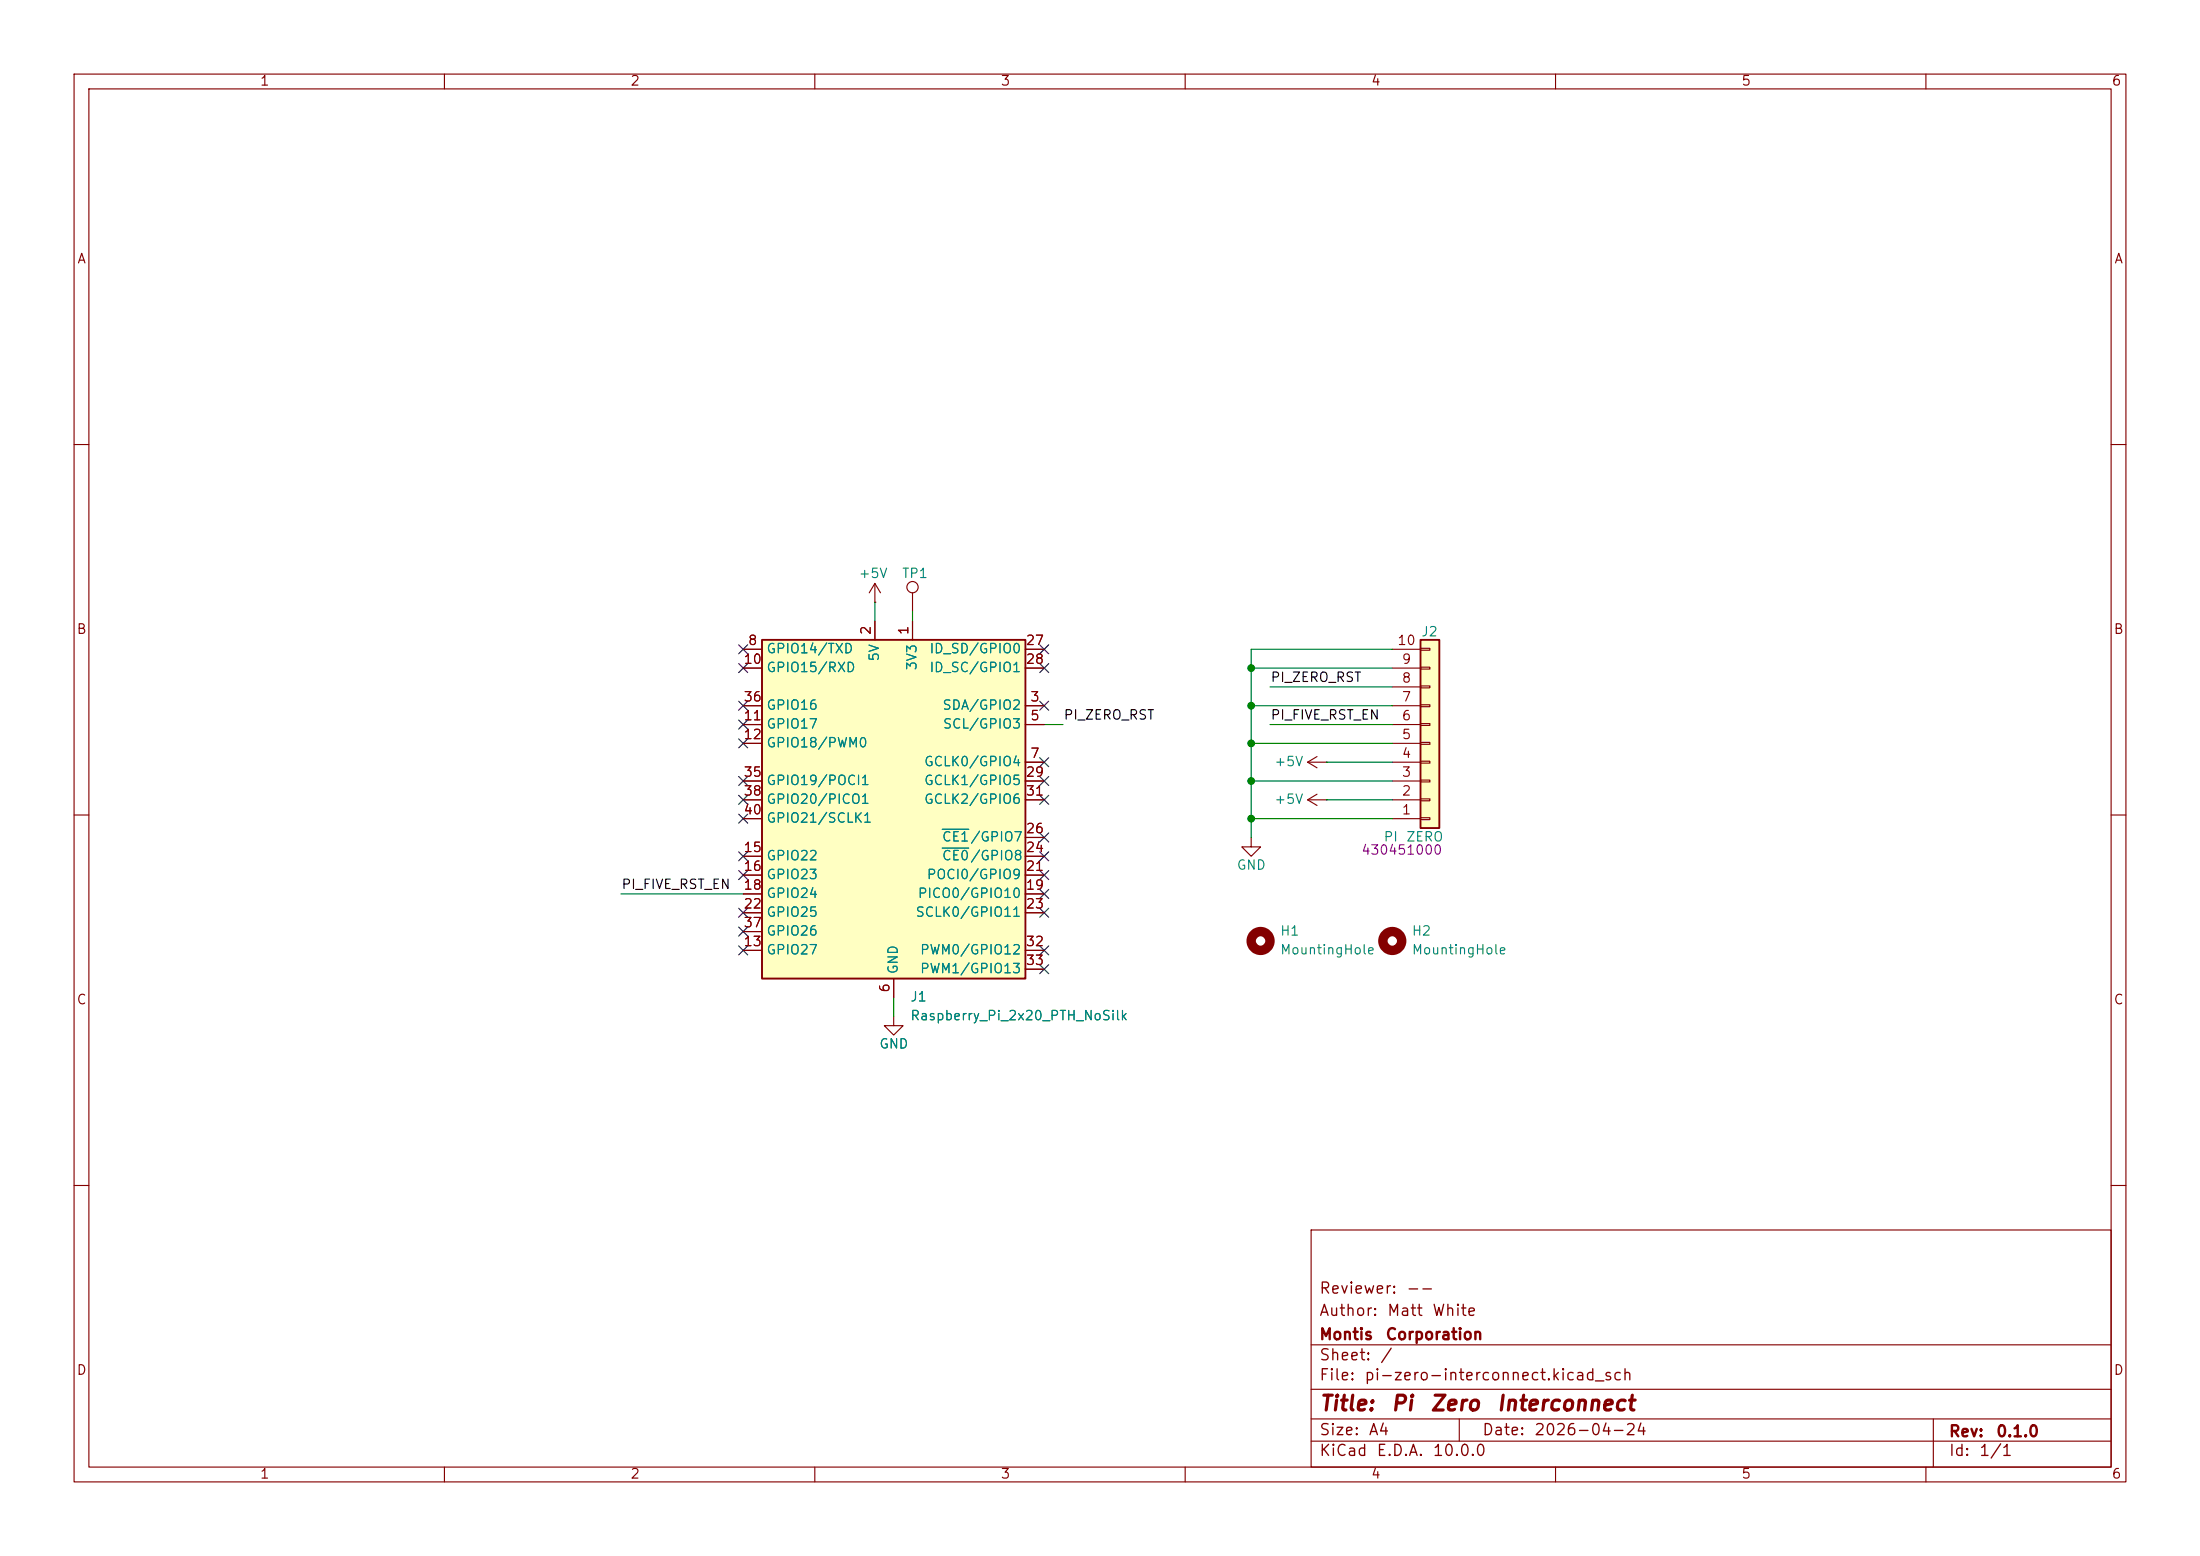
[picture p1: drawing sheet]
(kicad_sch
 (version 20260306)
 (generator "eeschema")
 (generator_version "10.0")
 (paper "A4")
 (title_block
  (title "Pi Zero Interconnect")
  (date "2026-04-24")
  (rev "${REV}")
  (company "Montis Corporation")
  (comment 1 "Author: Matt White")
  (comment 2 "Reviewer: --"))
 (lib_symbols
  (symbol "Connector:TestPoint"
   (pin_numbers (hide yes))
   (pin_names
    (offset 0.762) (hide yes)) (exclude_from_sim no) (in_bom yes) (on_board yes)
   (in_pos_files yes)
   (duplicate_pin_numbers_are_jumpers no)
   (property "Reference" "TP" (at 0 6.858 0) (show_name no) (do_not_autoplace no) (effects (font (size 1.27 1.27))))
   (property "Value" "TestPoint" (at 0 5.08 0) (show_name no) (do_not_autoplace no) (effects (font (size 1.27 1.27))))
   (property "Footprint" "" (at 5.08 0 0) (show_name no) (do_not_autoplace no) (hide yes) (effects (font (size 1.27 1.27))))
   (property "Datasheet" "" (at 5.08 0 0) (show_name no) (do_not_autoplace no) (hide yes) (effects (font (size 1.27 1.27))))
   (property "Description" "test point" (at 0 0 0) (show_name no) (do_not_autoplace no) (hide yes) (effects (font (size 1.27 1.27))))
   (symbol "TestPoint_0_1"
    (circle (center 0 3.302) (radius 0.762) (stroke (width 0) (type default)) (fill (type none))))
   (symbol "TestPoint_1_1"
    (pin passive line (at 0 0 90) (length 2.54) (name "1" (effects (font (size 1.27 1.27)))) (number "1" (effects (font (size 1.27 1.27))))))
   (embedded_fonts no))
  (symbol "Connector_Generic:Conn_01x10"
   (pin_names
    (offset 1.016) (hide yes)) (exclude_from_sim no) (in_bom yes) (on_board yes)
   (in_pos_files yes)
   (duplicate_pin_numbers_are_jumpers no)
   (property "Reference" "J" (at 0 12.7 0) (show_name no) (do_not_autoplace no) (effects (font (size 1.27 1.27))))
   (property "Value" "Conn_01x10" (at 0 -15.24 0) (show_name no) (do_not_autoplace no) (effects (font (size 1.27 1.27))))
   (property "Footprint" "" (at 0 0 0) (show_name no) (do_not_autoplace no) (hide yes) (effects (font (size 1.27 1.27))))
   (property "Datasheet" "" (at 0 0 0) (show_name no) (do_not_autoplace no) (hide yes) (effects (font (size 1.27 1.27))))
   (property "Description" "Generic connector, single row, 01x10, script generated (kicad-library-utils/schlib/autogen/connector/)" (at 0 0 0) (show_name no) (do_not_autoplace no) (hide yes) (effects (font (size 1.27 1.27))))
   (symbol "Conn_01x10_1_1"
    (rectangle (start -1.27 11.43) (end 1.27 -13.97) (stroke (width 0.254) (type default)) (fill (type background)))
    (rectangle (start -1.27 10.287) (end 0 10.033) (stroke (width 0.1524) (type default)) (fill (type none)))
    (rectangle (start -1.27 7.747) (end 0 7.493) (stroke (width 0.1524) (type default)) (fill (type none)))
    (rectangle (start -1.27 5.207) (end 0 4.953) (stroke (width 0.1524) (type default)) (fill (type none)))
    (rectangle (start -1.27 2.667) (end 0 2.413) (stroke (width 0.1524) (type default)) (fill (type none)))
    (rectangle (start -1.27 0.127) (end 0 -0.127) (stroke (width 0.1524) (type default)) (fill (type none)))
    (rectangle (start -1.27 -2.413) (end 0 -2.667) (stroke (width 0.1524) (type default)) (fill (type none)))
    (rectangle (start -1.27 -4.953) (end 0 -5.207) (stroke (width 0.1524) (type default)) (fill (type none)))
    (rectangle (start -1.27 -7.493) (end 0 -7.747) (stroke (width 0.1524) (type default)) (fill (type none)))
    (rectangle (start -1.27 -10.033) (end 0 -10.287) (stroke (width 0.1524) (type default)) (fill (type none)))
    (rectangle (start -1.27 -12.573) (end 0 -12.827) (stroke (width 0.1524) (type default)) (fill (type none)))
    (pin passive line (at -5.08 10.16 0) (length 3.81) (name "Pin_1" (effects (font (size 1.27 1.27)))) (number "1" (effects (font (size 1.27 1.27)))))
    (pin passive line (at -5.08 7.62 0) (length 3.81) (name "Pin_2" (effects (font (size 1.27 1.27)))) (number "2" (effects (font (size 1.27 1.27)))))
    (pin passive line (at -5.08 5.08 0) (length 3.81) (name "Pin_3" (effects (font (size 1.27 1.27)))) (number "3" (effects (font (size 1.27 1.27)))))
    (pin passive line (at -5.08 2.54 0) (length 3.81) (name "Pin_4" (effects (font (size 1.27 1.27)))) (number "4" (effects (font (size 1.27 1.27)))))
    (pin passive line (at -5.08 0 0) (length 3.81) (name "Pin_5" (effects (font (size 1.27 1.27)))) (number "5" (effects (font (size 1.27 1.27)))))
    (pin passive line (at -5.08 -2.54 0) (length 3.81) (name "Pin_6" (effects (font (size 1.27 1.27)))) (number "6" (effects (font (size 1.27 1.27)))))
    (pin passive line (at -5.08 -5.08 0) (length 3.81) (name "Pin_7" (effects (font (size 1.27 1.27)))) (number "7" (effects (font (size 1.27 1.27)))))
    (pin passive line (at -5.08 -7.62 0) (length 3.81) (name "Pin_8" (effects (font (size 1.27 1.27)))) (number "8" (effects (font (size 1.27 1.27)))))
    (pin passive line (at -5.08 -10.16 0) (length 3.81) (name "Pin_9" (effects (font (size 1.27 1.27)))) (number "9" (effects (font (size 1.27 1.27)))))
    (pin passive line (at -5.08 -12.7 0) (length 3.81) (name "Pin_10" (effects (font (size 1.27 1.27)))) (number "10" (effects (font (size 1.27 1.27))))))
   (embedded_fonts no))
  (symbol "Mechanical:MountingHole"
   (pin_names
    (offset 1.016)) (exclude_from_sim no) (in_bom no) (on_board yes)
   (in_pos_files yes)
   (duplicate_pin_numbers_are_jumpers no)
   (property "Reference" "H" (at 0 5.08 0) (show_name no) (do_not_autoplace no) (effects (font (size 1.27 1.27))))
   (property "Value" "MountingHole" (at 0 3.175 0) (show_name no) (do_not_autoplace no) (effects (font (size 1.27 1.27))))
   (property "Footprint" "" (at 0 0 0) (show_name no) (do_not_autoplace no) (hide yes) (effects (font (size 1.27 1.27))))
   (property "Datasheet" "" (at 0 0 0) (show_name no) (do_not_autoplace no) (hide yes) (effects (font (size 1.27 1.27))))
   (property "Description" "Mounting Hole without connection" (at 0 0 0) (show_name no) (do_not_autoplace no) (hide yes) (effects (font (size 1.27 1.27))))
   (symbol "MountingHole_0_1"
    (circle (center 0 0) (radius 1.27) (stroke (width 1.27) (type default)) (fill (type none))))
   (embedded_fonts no))
  (symbol "PCM_SparkFun-Connector:Raspberry_Pi_2x20_PTH_NoSilk" (exclude_from_sim no) (in_bom yes) (on_board yes)
   (in_pos_files yes)
   (duplicate_pin_numbers_are_jumpers no)
   (property "Reference" "J" (at -17.78 25.4 0) (show_name no) (do_not_autoplace no) (effects (font (size 1.27 1.27)) (justify left bottom)))
   (property "Value" "Raspberry_Pi_2x20_PTH_NoSilk" (at 5.08 -22.86 0) (show_name no) (do_not_autoplace no) (effects (font (size 1.27 1.27)) (justify left top)))
   (property "Footprint" "PCM_SparkFun-Connector:2x20_Shrouded_NoSilk" (at 0 -44.45 0) (show_name no) (do_not_autoplace no) (hide yes) (effects (font (size 1.27 1.27))))
   (property "Datasheet" "https://www.raspberrypi.org/documentation/hardware/raspberrypi/schematics/rpi_SCH_3bplus_1p0_reduced.pdf" (at 0 -35.56 0) (show_name no) (do_not_autoplace no) (hide yes) (effects (font (size 1.27 1.27))))
   (property "Description" "SparkFun header for Raspberry Pi" (at 0 -38.1 0) (show_name no) (do_not_autoplace no) (hide yes) (effects (font (size 1.27 1.27))))
   (property "PROD_ID" "CONN-12263" (at 0 -40.64 0) (show_name no) (do_not_autoplace no) (hide yes) (effects (font (size 1.27 1.27))))
   (property "SF_ID" "PRT-13054" (at 0 -43.18 0) (show_name no) (do_not_autoplace no) (hide yes) (effects (font (size 1.27 1.27))))
   (symbol "Raspberry_Pi_2x20_PTH_NoSilk_0_1"
    (rectangle (start -17.78 24.13) (end 17.78 -21.59) (stroke (width 0.254) (type default)) (fill (type background))))
   (symbol "Raspberry_Pi_2x20_PTH_NoSilk_1_1"
    (pin power_in line (at 2.54 26.67 270) (length 2.54) (name "3V3" (effects (font (size 1.27 1.27)))) (number "1" (effects (font (size 1.27 1.27)))))
    (pin power_in line (at -2.54 26.67 270) (length 2.54) (name "5V" (effects (font (size 1.27 1.27)))) (number "2" (effects (font (size 1.27 1.27)))))
    (pin bidirectional line (at 20.32 15.24 180) (length 2.54) (name "SDA/GPIO2" (effects (font (size 1.27 1.27)))) (number "3" (effects (font (size 1.27 1.27)))))
    (pin passive line (at -2.54 26.67 270) (length 2.54) (hide yes) (name "5V" (effects (font (size 1.27 1.27)))) (number "4" (effects (font (size 1.27 1.27)))))
    (pin bidirectional line (at 20.32 12.7 180) (length 2.54) (name "SCL/GPIO3" (effects (font (size 1.27 1.27)))) (number "5" (effects (font (size 1.27 1.27)))))
    (pin power_in line (at 0 -24.13 90) (length 2.54) (name "GND" (effects (font (size 1.27 1.27)))) (number "6" (effects (font (size 1.27 1.27)))))
    (pin bidirectional line (at 20.32 7.62 180) (length 2.54) (name "GCLK0/GPIO4" (effects (font (size 1.27 1.27)))) (number "7" (effects (font (size 1.27 1.27)))))
    (pin bidirectional line (at -20.32 22.86 0) (length 2.54) (name "GPIO14/TXD" (effects (font (size 1.27 1.27)))) (number "8" (effects (font (size 1.27 1.27)))))
    (pin passive line (at 0 -24.13 90) (length 2.54) (hide yes) (name "GND" (effects (font (size 1.27 1.27)))) (number "9" (effects (font (size 1.27 1.27)))))
    (pin bidirectional line (at -20.32 20.32 0) (length 2.54) (name "GPIO15/RXD" (effects (font (size 1.27 1.27)))) (number "10" (effects (font (size 1.27 1.27)))))
    (pin bidirectional line (at -20.32 12.7 0) (length 2.54) (name "GPIO17" (effects (font (size 1.27 1.27)))) (number "11" (effects (font (size 1.27 1.27)))))
    (pin bidirectional line (at -20.32 10.16 0) (length 2.54) (name "GPIO18/PWM0" (effects (font (size 1.27 1.27)))) (number "12" (effects (font (size 1.27 1.27)))))
    (pin bidirectional line (at -20.32 -17.78 0) (length 2.54) (name "GPIO27" (effects (font (size 1.27 1.27)))) (number "13" (effects (font (size 1.27 1.27)))))
    (pin passive line (at 0 -24.13 90) (length 2.54) (hide yes) (name "GND" (effects (font (size 1.27 1.27)))) (number "14" (effects (font (size 1.27 1.27)))))
    (pin bidirectional line (at -20.32 -5.08 0) (length 2.54) (name "GPIO22" (effects (font (size 1.27 1.27)))) (number "15" (effects (font (size 1.27 1.27)))))
    (pin bidirectional line (at -20.32 -7.62 0) (length 2.54) (name "GPIO23" (effects (font (size 1.27 1.27)))) (number "16" (effects (font (size 1.27 1.27)))))
    (pin passive line (at 2.54 26.67 270) (length 2.54) (hide yes) (name "3V3" (effects (font (size 1.27 1.27)))) (number "17" (effects (font (size 1.27 1.27)))))
    (pin bidirectional line (at -20.32 -10.16 0) (length 2.54) (name "GPIO24" (effects (font (size 1.27 1.27)))) (number "18" (effects (font (size 1.27 1.27)))))
    (pin bidirectional line (at 20.32 -10.16 180) (length 2.54) (name "PICO0/GPIO10" (effects (font (size 1.27 1.27)))) (number "19" (effects (font (size 1.27 1.27)))))
    (pin passive line (at 0 -24.13 90) (length 2.54) (hide yes) (name "GND" (effects (font (size 1.27 1.27)))) (number "20" (effects (font (size 1.27 1.27)))))
    (pin bidirectional line (at 20.32 -7.62 180) (length 2.54) (name "POCI0/GPIO9" (effects (font (size 1.27 1.27)))) (number "21" (effects (font (size 1.27 1.27)))))
    (pin bidirectional line (at -20.32 -12.7 0) (length 2.54) (name "GPIO25" (effects (font (size 1.27 1.27)))) (number "22" (effects (font (size 1.27 1.27)))))
    (pin bidirectional line (at 20.32 -12.7 180) (length 2.54) (name "SCLK0/GPIO11" (effects (font (size 1.27 1.27)))) (number "23" (effects (font (size 1.27 1.27)))))
    (pin bidirectional line (at 20.32 -5.08 180) (length 2.54) (name "~{CE0}/GPIO8" (effects (font (size 1.27 1.27)))) (number "24" (effects (font (size 1.27 1.27)))))
    (pin passive line (at 0 -24.13 90) (length 2.54) (hide yes) (name "GND" (effects (font (size 1.27 1.27)))) (number "25" (effects (font (size 1.27 1.27)))))
    (pin bidirectional line (at 20.32 -2.54 180) (length 2.54) (name "~{CE1}/GPIO7" (effects (font (size 1.27 1.27)))) (number "26" (effects (font (size 1.27 1.27)))))
    (pin bidirectional line (at 20.32 22.86 180) (length 2.54) (name "ID_SD/GPIO0" (effects (font (size 1.27 1.27)))) (number "27" (effects (font (size 1.27 1.27)))))
    (pin bidirectional line (at 20.32 20.32 180) (length 2.54) (name "ID_SC/GPIO1" (effects (font (size 1.27 1.27)))) (number "28" (effects (font (size 1.27 1.27)))))
    (pin bidirectional line (at 20.32 5.08 180) (length 2.54) (name "GCLK1/GPIO5" (effects (font (size 1.27 1.27)))) (number "29" (effects (font (size 1.27 1.27)))))
    (pin passive line (at 0 -24.13 90) (length 2.54) (hide yes) (name "GND" (effects (font (size 1.27 1.27)))) (number "30" (effects (font (size 1.27 1.27)))))
    (pin bidirectional line (at 20.32 2.54 180) (length 2.54) (name "GCLK2/GPIO6" (effects (font (size 1.27 1.27)))) (number "31" (effects (font (size 1.27 1.27)))))
    (pin bidirectional line (at 20.32 -17.78 180) (length 2.54) (name "PWM0/GPIO12" (effects (font (size 1.27 1.27)))) (number "32" (effects (font (size 1.27 1.27)))))
    (pin bidirectional line (at 20.32 -20.32 180) (length 2.54) (name "PWM1/GPIO13" (effects (font (size 1.27 1.27)))) (number "33" (effects (font (size 1.27 1.27)))))
    (pin passive line (at 0 -24.13 90) (length 2.54) (hide yes) (name "GND" (effects (font (size 1.27 1.27)))) (number "34" (effects (font (size 1.27 1.27)))))
    (pin bidirectional line (at -20.32 5.08 0) (length 2.54) (name "GPIO19/POCI1" (effects (font (size 1.27 1.27)))) (number "35" (effects (font (size 1.27 1.27)))))
    (pin bidirectional line (at -20.32 15.24 0) (length 2.54) (name "GPIO16" (effects (font (size 1.27 1.27)))) (number "36" (effects (font (size 1.27 1.27)))))
    (pin bidirectional line (at -20.32 -15.24 0) (length 2.54) (name "GPIO26" (effects (font (size 1.27 1.27)))) (number "37" (effects (font (size 1.27 1.27)))))
    (pin bidirectional line (at -20.32 2.54 0) (length 2.54) (name "GPIO20/PICO1" (effects (font (size 1.27 1.27)))) (number "38" (effects (font (size 1.27 1.27)))))
    (pin passive line (at 0 -24.13 90) (length 2.54) (hide yes) (name "GND" (effects (font (size 1.27 1.27)))) (number "39" (effects (font (size 1.27 1.27)))))
    (pin bidirectional line (at -20.32 0 0) (length 2.54) (name "GPIO21/SCLK1" (effects (font (size 1.27 1.27)))) (number "40" (effects (font (size 1.27 1.27))))))
   (embedded_fonts no))
  (symbol "PCM_SparkFun-PowerSymbol:GND"
   (power global)
   (pin_names
    (offset 0)) (exclude_from_sim no) (in_bom yes) (on_board yes)
   (in_pos_files yes)
   (duplicate_pin_numbers_are_jumpers no)
   (property "Reference" "#PWR" (at 0 -6.35 0) (show_name no) (do_not_autoplace no) (hide yes) (effects (font (size 1.27 1.27))))
   (property "Value" "GND" (at 0 -3.81 0) (show_name no) (do_not_autoplace yes) (effects (font (size 1.27 1.27))))
   (property "Footprint" "" (at 0 0 0) (show_name no) (do_not_autoplace no) (hide yes) (effects (font (size 1.27 1.27))))
   (property "Datasheet" "" (at 0 0 0) (show_name no) (do_not_autoplace no) (hide yes) (effects (font (size 1.27 1.27))))
   (property "Description" "Power symbol creates a global label with name \"GND\" , ground" (at 0 -8.89 0) (show_name no) (do_not_autoplace no) (hide yes) (effects (font (size 1.27 1.27))))
   (symbol "GND_0_1"
    (polyline (pts (xy 0 0) (xy 0 -1.27) (xy 1.27 -1.27) (xy 0 -2.54) (xy -1.27 -1.27) (xy 0 -1.27)) (stroke (width 0) (type default)) (fill (type none))))
   (symbol "GND_1_1"
    (pin power_in line (at 0 0 270) (length 0) (hide yes) (name "GND" (effects (font (size 1.27 1.27)))) (number "1" (effects (font (size 1.27 1.27))))))
   (embedded_fonts no))
  (symbol "power:+5V"
   (power global)
   (pin_numbers (hide yes))
   (pin_names
    (offset 0) (hide yes)) (exclude_from_sim no) (in_bom yes) (on_board yes)
   (in_pos_files yes)
   (duplicate_pin_numbers_are_jumpers no)
   (property "Reference" "#PWR" (at 0 -3.81 0) (show_name no) (do_not_autoplace no) (hide yes) (effects (font (size 1.27 1.27))))
   (property "Value" "+5V" (at 0 3.556 0) (show_name no) (do_not_autoplace no) (effects (font (size 1.27 1.27))))
   (property "Footprint" "" (at 0 0 0) (show_name no) (do_not_autoplace no) (hide yes) (effects (font (size 1.27 1.27))))
   (property "Datasheet" "" (at 0 0 0) (show_name no) (do_not_autoplace no) (hide yes) (effects (font (size 1.27 1.27))))
   (property "Description" "Power symbol creates a global label with name \"+5V\"" (at 0 0 0) (show_name no) (do_not_autoplace no) (hide yes) (effects (font (size 1.27 1.27))))
   (symbol "+5V_0_1"
    (polyline (pts (xy -0.762 1.27) (xy 0 2.54)) (stroke (width 0) (type default)) (fill (type none)))
    (polyline (pts (xy 0 2.54) (xy 0.762 1.27)) (stroke (width 0) (type default)) (fill (type none)))
    (polyline (pts (xy 0 0) (xy 0 2.54)) (stroke (width 0) (type default)) (fill (type none))))
   (symbol "+5V_1_1"
    (pin power_in line (at 0 0 90) (length 0) (name "" (effects (font (size 1.27 1.27)))) (number "1" (effects (font (size 1.27 1.27))))))
   (embedded_fonts no)))
 (junction
  (at 168.91 95.25)
  (diameter 0)
  (color 0 0 0 0))
 (junction
  (at 168.91 105.41)
  (diameter 0)
  (color 0 0 0 0))
 (junction
  (at 168.91 90.17)
  (diameter 0)
  (color 0 0 0 0))
 (junction
  (at 168.91 100.33)
  (diameter 0)
  (color 0 0 0 0))
 (junction
  (at 168.91 110.49)
  (diameter 0)
  (color 0 0 0 0))
 (no_connect
  (at 100.33 95.25))
 (no_connect
  (at 140.97 130.81))
 (no_connect
  (at 140.97 105.41))
 (no_connect
  (at 100.33 100.33))
 (no_connect
  (at 100.33 125.73))
 (no_connect
  (at 100.33 110.49))
 (no_connect
  (at 140.97 107.95))
 (no_connect
  (at 100.33 97.79))
 (no_connect
  (at 100.33 128.27))
 (no_connect
  (at 140.97 128.27))
 (no_connect
  (at 140.97 95.25))
 (no_connect
  (at 140.97 102.87))
 (no_connect
  (at 100.33 105.41))
 (no_connect
  (at 100.33 90.17))
 (no_connect
  (at 100.33 118.11))
 (no_connect
  (at 140.97 113.03))
 (no_connect
  (at 140.97 123.19))
 (no_connect
  (at 140.97 87.63))
 (no_connect
  (at 100.33 107.95))
 (no_connect
  (at 100.33 115.57))
 (no_connect
  (at 140.97 115.57))
 (no_connect
  (at 100.33 123.19))
 (no_connect
  (at 100.33 87.63))
 (no_connect
  (at 140.97 90.17))
 (no_connect
  (at 140.97 120.65))
 (no_connect
  (at 140.97 118.11))
 (wire
  (pts (xy 118.11 81.28) (xy 118.11 83.82))
  (stroke (width 0) (type default)))
 (wire
  (pts (xy 187.96 90.17) (xy 168.91 90.17))
  (stroke (width 0) (type default)))
 (wire
  (pts (xy 187.96 100.33) (xy 168.91 100.33))
  (stroke (width 0) (type default)))
 (wire
  (pts (xy 123.19 82.55) (xy 123.19 83.82))
  (stroke (width 0) (type default)))
 (wire
  (pts (xy 168.91 110.49) (xy 168.91 113.03))
  (stroke (width 0) (type default)))
 (wire
  (pts (xy 171.45 97.79) (xy 187.96 97.79))
  (stroke (width 0) (type default)))
 (wire
  (pts (xy 83.82 120.65) (xy 100.33 120.65))
  (stroke (width 0) (type default)))
 (wire
  (pts (xy 140.97 97.79) (xy 143.51 97.79))
  (stroke (width 0) (type default)))
 (wire
  (pts (xy 187.96 95.25) (xy 168.91 95.25))
  (stroke (width 0) (type default)))
 (wire
  (pts (xy 168.91 105.41) (xy 168.91 110.49))
  (stroke (width 0) (type default)))
 (wire
  (pts (xy 168.91 90.17) (xy 168.91 95.25))
  (stroke (width 0) (type default)))
 (wire
  (pts (xy 179.07 107.95) (xy 187.96 107.95))
  (stroke (width 0) (type default)))
 (wire
  (pts (xy 187.96 105.41) (xy 168.91 105.41))
  (stroke (width 0) (type default)))
 (wire
  (pts (xy 168.91 87.63) (xy 168.91 90.17))
  (stroke (width 0) (type default)))
 (wire
  (pts (xy 179.07 102.87) (xy 187.96 102.87))
  (stroke (width 0) (type default)))
 (wire
  (pts (xy 171.45 92.71) (xy 187.96 92.71))
  (stroke (width 0) (type default)))
 (wire
  (pts (xy 168.91 95.25) (xy 168.91 100.33))
  (stroke (width 0) (type default)))
 (wire
  (pts (xy 168.91 100.33) (xy 168.91 105.41))
  (stroke (width 0) (type default)))
 (wire
  (pts (xy 120.65 134.62) (xy 120.65 137.16))
  (stroke (width 0) (type default)))
 (wire
  (pts (xy 187.96 87.63) (xy 168.91 87.63))
  (stroke (width 0) (type default)))
 (wire
  (pts (xy 187.96 110.49) (xy 168.91 110.49))
  (stroke (width 0) (type default)))
 (label "PI_ZERO_RST"
  (at 143.51 97.79 0)
  (effects (font (size 1.27 1.27)) (justify left bottom)))
 (label "PI_ZERO_RST"
  (at 171.45 92.71 0)
  (effects (font (size 1.27 1.27)) (justify left bottom)))
 (label "PI_FIVE_RST_EN"
  (at 171.45 97.79 0)
  (effects (font (size 1.27 1.27)) (justify left bottom)))
 (label "PI_FIVE_RST_EN"
  (at 83.82 120.65 0)
  (effects (font (size 1.27 1.27)) (justify left bottom)))
 (symbol
  (lib_id "Mechanical:MountingHole")
  (at 170.18 127 0)
  (unit 1)
  (body_style 1)
  (exclude_from_sim no)
  (in_bom no)
  (on_board yes)
  (in_pos_files yes)
  (dnp no)
  (fields_autoplaced yes)
  (property "Reference" "H1" (at 172.72 125.7299 0) (show_name no) (do_not_autoplace no) (effects (font (size 1.27 1.27)) (justify left)))
  (property "Value" "MountingHole" (at 172.72 128.2699 0) (show_name no) (do_not_autoplace no) (effects (font (size 1.27 1.27)) (justify left)))
  (property "Footprint" "MountingHole:MountingHole_2.7mm_M2.5_DIN965_Pad_TopBottom" (at 170.18 127 0) (hide yes) (show_name no) (do_not_autoplace no) (effects (font (size 1.27 1.27))))
  (property "Datasheet" "" (at 170.18 127 0) (hide yes) (show_name no) (do_not_autoplace no) (effects (font (size 1.27 1.27))))
  (property "Description" "Mounting Hole without connection" (at 170.18 127 0) (hide yes) (show_name no) (do_not_autoplace no) (effects (font (size 1.27 1.27))))
  (property "Cost" "" (at 170.18 127 0) (hide yes) (show_name no) (do_not_autoplace no) (effects (font (size 1.27 1.27))))
  (property "MFG" "" (at 170.18 127 0) (hide yes) (show_name no) (do_not_autoplace no) (effects (font (size 1.27 1.27)))))
 (symbol
  (lib_id "PCM_SparkFun-PowerSymbol:GND")
  (at 120.65 137.16 0)
  (unit 1)
  (body_style 1)
  (exclude_from_sim no)
  (in_bom yes)
  (on_board yes)
  (in_pos_files yes)
  (dnp no)
  (fields_autoplaced yes)
  (property "Reference" "#PWR04" (at 120.65 143.51 0) (hide yes) (show_name no) (do_not_autoplace no) (effects (font (size 1.27 1.27))))
  (property "Value" "GND" (at 120.65 140.97 0) (show_name no) (do_not_autoplace yes) (effects (font (size 1.27 1.27))))
  (property "Footprint" "" (at 120.65 137.16 0) (hide yes) (show_name no) (do_not_autoplace no) (effects (font (size 1.27 1.27))))
  (property "Datasheet" "" (at 120.65 137.16 0) (hide yes) (show_name no) (do_not_autoplace no) (effects (font (size 1.27 1.27))))
  (property "Description" "Power symbol creates a global label with name \"GND\" , ground" (at 120.65 146.05 0) (hide yes) (show_name no) (do_not_autoplace no) (effects (font (size 1.27 1.27))))
  (pin "1"))
 (symbol
  (lib_id "PCM_SparkFun-PowerSymbol:GND")
  (at 168.91 113.03 0)
  (unit 1)
  (body_style 1)
  (exclude_from_sim no)
  (in_bom yes)
  (on_board yes)
  (in_pos_files yes)
  (dnp no)
  (fields_autoplaced yes)
  (property "Reference" "#PWR01" (at 168.91 119.38 0) (hide yes) (show_name no) (do_not_autoplace no) (effects (font (size 1.27 1.27))))
  (property "Value" "GND" (at 168.91 116.84 0) (show_name no) (do_not_autoplace yes) (effects (font (size 1.27 1.27))))
  (property "Footprint" "" (at 168.91 113.03 0) (hide yes) (show_name no) (do_not_autoplace no) (effects (font (size 1.27 1.27))))
  (property "Datasheet" "" (at 168.91 113.03 0) (hide yes) (show_name no) (do_not_autoplace no) (effects (font (size 1.27 1.27))))
  (property "Description" "Power symbol creates a global label with name \"GND\" , ground" (at 168.91 121.92 0) (hide yes) (show_name no) (do_not_autoplace no) (effects (font (size 1.27 1.27))))
  (pin "1"))
 (symbol
  (lib_id "Connector:TestPoint")
  (at 123.19 82.55 0)
  (unit 1)
  (body_style 1)
  (exclude_from_sim no)
  (in_bom yes)
  (on_board yes)
  (in_pos_files yes)
  (dnp no)
  (property "Reference" "TP1" (at 121.666 77.47 0) (show_name no) (do_not_autoplace no) (effects (font (size 1.27 1.27)) (justify left)))
  (property "Value" "3V3" (at 125.73 80.5179 0) (hide yes) (show_name no) (do_not_autoplace no) (effects (font (size 1.27 1.27)) (justify left)))
  (property "Footprint" "TestPoint:TestPoint_Pad_D1.0mm" (at 128.27 82.55 0) (hide yes) (show_name no) (do_not_autoplace no) (effects (font (size 1.27 1.27))))
  (property "Datasheet" "" (at 128.27 82.55 0) (hide yes) (show_name no) (do_not_autoplace no) (effects (font (size 1.27 1.27))))
  (property "Description" "test point" (at 123.19 82.55 0) (hide yes) (show_name no) (do_not_autoplace no) (effects (font (size 1.27 1.27))))
  (property "Cost" "" (at 123.19 82.55 0) (hide yes) (show_name no) (do_not_autoplace no) (effects (font (size 1.27 1.27))))
  (property "MFG" "" (at 123.19 82.55 0) (hide yes) (show_name no) (do_not_autoplace no) (effects (font (size 1.27 1.27))))
  (pin "1"))
 (symbol
  (lib_id "power:+5V")
  (at 179.07 102.87 90)
  (unit 1)
  (body_style 1)
  (exclude_from_sim no)
  (in_bom yes)
  (on_board yes)
  (in_pos_files yes)
  (dnp no)
  (property "Reference" "#PWR03" (at 182.88 102.87 0) (hide yes) (show_name no) (do_not_autoplace no) (effects (font (size 1.27 1.27))))
  (property "Value" "+5V" (at 176.022 102.87 90) (show_name no) (do_not_autoplace no) (effects (font (size 1.27 1.27)) (justify left)))
  (property "Footprint" "" (at 179.07 102.87 0) (hide yes) (show_name no) (do_not_autoplace no) (effects (font (size 1.27 1.27))))
  (property "Datasheet" "" (at 179.07 102.87 0) (hide yes) (show_name no) (do_not_autoplace no) (effects (font (size 1.27 1.27))))
  (property "Description" "Power symbol creates a global label with name \"+5V\"" (at 179.07 102.87 0) (hide yes) (show_name no) (do_not_autoplace no) (effects (font (size 1.27 1.27))))
  (pin "1"))
 (symbol
  (lib_id "power:+5V")
  (at 179.07 107.95 90)
  (unit 1)
  (body_style 1)
  (exclude_from_sim no)
  (in_bom yes)
  (on_board yes)
  (in_pos_files yes)
  (dnp no)
  (property "Reference" "#PWR02" (at 182.88 107.95 0) (hide yes) (show_name no) (do_not_autoplace no) (effects (font (size 1.27 1.27))))
  (property "Value" "+5V" (at 176.022 107.95 90) (show_name no) (do_not_autoplace no) (effects (font (size 1.27 1.27)) (justify left)))
  (property "Footprint" "" (at 179.07 107.95 0) (hide yes) (show_name no) (do_not_autoplace no) (effects (font (size 1.27 1.27))))
  (property "Datasheet" "" (at 179.07 107.95 0) (hide yes) (show_name no) (do_not_autoplace no) (effects (font (size 1.27 1.27))))
  (property "Description" "Power symbol creates a global label with name \"+5V\"" (at 179.07 107.95 0) (hide yes) (show_name no) (do_not_autoplace no) (effects (font (size 1.27 1.27))))
  (pin "1"))
 (symbol
  (lib_id "Mechanical:MountingHole")
  (at 187.96 127 0)
  (unit 1)
  (body_style 1)
  (exclude_from_sim no)
  (in_bom no)
  (on_board yes)
  (in_pos_files yes)
  (dnp no)
  (fields_autoplaced yes)
  (property "Reference" "H2" (at 190.5 125.7299 0) (show_name no) (do_not_autoplace no) (effects (font (size 1.27 1.27)) (justify left)))
  (property "Value" "MountingHole" (at 190.5 128.2699 0) (show_name no) (do_not_autoplace no) (effects (font (size 1.27 1.27)) (justify left)))
  (property "Footprint" "MountingHole:MountingHole_2.7mm_M2.5_DIN965_Pad_TopBottom" (at 187.96 127 0) (hide yes) (show_name no) (do_not_autoplace no) (effects (font (size 1.27 1.27))))
  (property "Datasheet" "" (at 187.96 127 0) (hide yes) (show_name no) (do_not_autoplace no) (effects (font (size 1.27 1.27))))
  (property "Description" "Mounting Hole without connection" (at 187.96 127 0) (hide yes) (show_name no) (do_not_autoplace no) (effects (font (size 1.27 1.27))))
  (property "Cost" "" (at 187.96 127 0) (hide yes) (show_name no) (do_not_autoplace no) (effects (font (size 1.27 1.27))))
  (property "MFG" "" (at 187.96 127 0) (hide yes) (show_name no) (do_not_autoplace no) (effects (font (size 1.27 1.27)))))
 (symbol
  (lib_id "power:+5V")
  (at 118.11 81.28 0)
  (unit 1)
  (body_style 1)
  (exclude_from_sim no)
  (in_bom yes)
  (on_board yes)
  (in_pos_files yes)
  (dnp no)
  (property "Reference" "#PWR05" (at 118.11 85.09 0) (hide yes) (show_name no) (do_not_autoplace no) (effects (font (size 1.27 1.27))))
  (property "Value" "+5V" (at 117.856 77.47 0) (show_name no) (do_not_autoplace no) (effects (font (size 1.27 1.27))))
  (property "Footprint" "" (at 118.11 81.28 0) (hide yes) (show_name no) (do_not_autoplace no) (effects (font (size 1.27 1.27))))
  (property "Datasheet" "" (at 118.11 81.28 0) (hide yes) (show_name no) (do_not_autoplace no) (effects (font (size 1.27 1.27))))
  (property "Description" "Power symbol creates a global label with name \"+5V\"" (at 118.11 81.28 0) (hide yes) (show_name no) (do_not_autoplace no) (effects (font (size 1.27 1.27))))
  (pin "1"))
 (symbol
  (lib_id "Connector_Generic:Conn_01x10")
  (at 193.04 100.33 0)
  (mirror x)
  (unit 1)
  (body_style 1)
  (exclude_from_sim no)
  (in_bom yes)
  (on_board yes)
  (in_pos_files yes)
  (dnp no)
  (property "Reference" "J2" (at 191.77 85.344 0) (show_name no) (do_not_autoplace no) (effects (font (size 1.27 1.27)) (justify left)))
  (property "Value" "PI ZERO" (at 186.69 113.03 0) (show_name no) (do_not_autoplace no) (effects (font (size 1.27 1.27)) (justify left)))
  (property "Footprint" "Connector_Molex:Molex_Micro-Fit_3.0_43045-1000_2x05_P3.00mm_Horizontal" (at 193.04 100.33 0) (hide yes) (show_name no) (do_not_autoplace no) (effects (font (size 1.27 1.27))))
  (property "Datasheet" "" (at 193.04 100.33 0) (hide yes) (show_name no) (do_not_autoplace no) (effects (font (size 1.27 1.27))))
  (property "Description" "Generic connector, single row, 01x10, script generated (kicad-library-utils/schlib/autogen/connector/)" (at 193.04 100.33 0) (hide yes) (show_name no) (do_not_autoplace no) (effects (font (size 1.27 1.27))))
  (property "Cost" "" (at 193.04 100.33 0) (hide yes) (show_name no) (do_not_autoplace no) (effects (font (size 1.27 1.27))))
  (property "MFG" "" (at 193.04 100.33 0) (hide yes) (show_name no) (do_not_autoplace no) (effects (font (size 1.27 1.27))))
  (property "Part Number" "430451000" (at 189.23 114.808 0) (show_name no) (do_not_autoplace no) (effects (font (size 1.27 1.27))))
  (pin "1")
  (pin "9")
  (pin "5")
  (pin "4")
  (pin "2")
  (pin "8")
  (pin "3")
  (pin "7")
  (pin "10")
  (pin "6"))
 (symbol
  (lib_id "PCM_SparkFun-Connector:Raspberry_Pi_2x20_PTH_NoSilk")
  (at 120.65 110.49 0)
  (unit 1)
  (body_style 1)
  (exclude_from_sim no)
  (in_bom yes)
  (on_board yes)
  (in_pos_files yes)
  (dnp no)
  (fields_autoplaced yes)
  (property "Reference" "J1" (at 122.7933 134.62 0) (show_name no) (do_not_autoplace no) (effects (font (size 1.27 1.27)) (justify left)))
  (property "Value" "Raspberry_Pi_2x20_PTH_NoSilk" (at 122.7933 137.16 0) (show_name no) (do_not_autoplace no) (effects (font (size 1.27 1.27)) (justify left)))
  (property "Footprint" "Connector_PinHeader_2.54mm:PinHeader_2x20_P2.54mm_Vertical" (at 120.65 154.94 0) (hide yes) (show_name no) (do_not_autoplace no) (effects (font (size 1.27 1.27))))
  (property "Datasheet" "https://www.raspberrypi.org/documentation/hardware/raspberrypi/schematics/rpi_SCH_3bplus_1p0_reduced.pdf" (at 120.65 146.05 0) (hide yes) (show_name no) (do_not_autoplace no) (effects (font (size 1.27 1.27))))
  (property "Description" "SparkFun header for Raspberry Pi" (at 120.65 148.59 0) (hide yes) (show_name no) (do_not_autoplace no) (effects (font (size 1.27 1.27))))
  (property "PROD_ID" "CONN-12263" (at 120.65 151.13 0) (hide yes) (show_name no) (do_not_autoplace no) (effects (font (size 1.27 1.27))))
  (property "SF_ID" "PRT-13054" (at 120.65 153.67 0) (hide yes) (show_name no) (do_not_autoplace no) (effects (font (size 1.27 1.27))))
  (property "Cost" "" (at 120.65 110.49 0) (hide yes) (show_name no) (do_not_autoplace no) (effects (font (size 1.27 1.27))))
  (property "MFG" "" (at 120.65 110.49 0) (hide yes) (show_name no) (do_not_autoplace no) (effects (font (size 1.27 1.27))))
  (pin "13")
  (pin "4")
  (pin "21")
  (pin "23")
  (pin "3")
  (pin "2")
  (pin "16")
  (pin "14")
  (pin "6")
  (pin "1")
  (pin "8")
  (pin "10")
  (pin "12")
  (pin "11")
  (pin "9")
  (pin "15")
  (pin "17")
  (pin "18")
  (pin "5")
  (pin "7")
  (pin "19")
  (pin "20")
  (pin "22")
  (pin "36")
  (pin "32")
  (pin "38")
  (pin "25")
  (pin "33")
  (pin "31")
  (pin "26")
  (pin "39")
  (pin "24")
  (pin "29")
  (pin "40")
  (pin "34")
  (pin "37")
  (pin "28")
  (pin "27")
  (pin "30")
  (pin "35"))
 (sheet_instances
  (path ""
   (page "1")))
 (embedded_fonts no))
